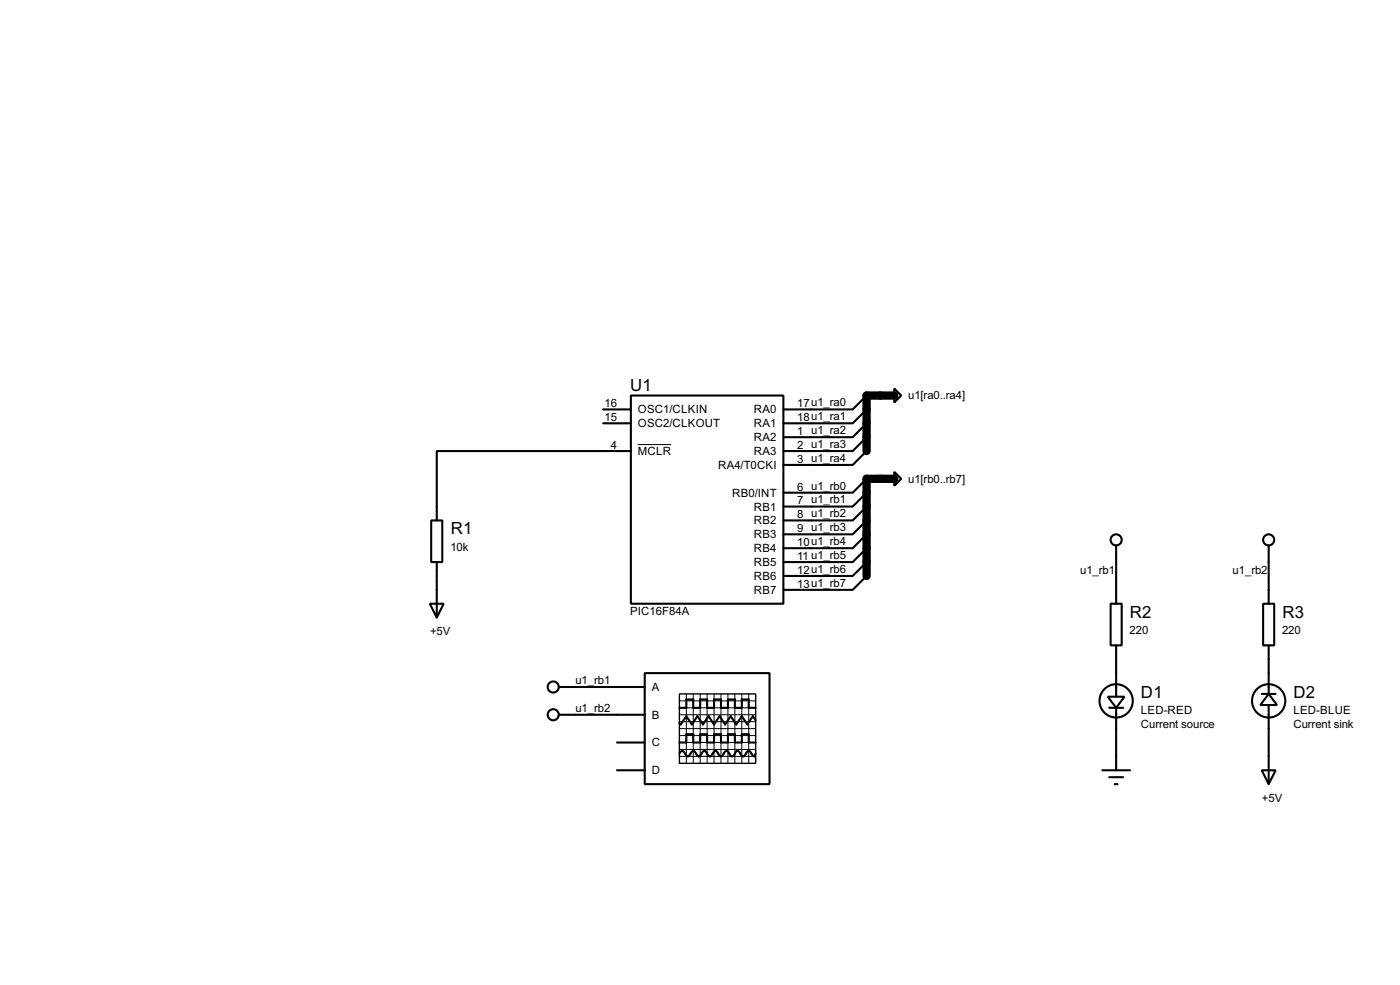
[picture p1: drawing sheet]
<svg xmlns="http://www.w3.org/2000/svg" width="256mm" height="180mm" viewBox="0 0 256 180" stroke-linecap="round" stroke-linejoin="round" font-family="sans-serif">
<path d="M163.8 72.4h-5.1v10.1M163.8 87.6h-5.1v17.8" fill="none" stroke="#000" stroke-width="1.5"/>
<g fill="none" stroke="#000" stroke-width=".38">
<path d="M110.5 74.9h5.1M110.5 77.5h5.1M115.6 72.4h27.9v38.1h-27.9zM158.7 77.5l-2.5 2.5h-12.7M158.7 74.9l-2.5 2.6h-12.7M158.7 72.4l-2.5 2.5h-12.7M163.8 71.1l1.3 1.3-1.3 1.3zM79 95.2h2v7.7h-2zM115.6 82.5h-35.6v12.7M158.7 97.8l-2.5 2.5h-12.7M158.7 95.2l-2.5 2.6h-12.7M158.7 92.7l-2.5 2.5h-12.7"/>
<path d="M158.7 90.2l-2.5 2.5h-12.7M158.7 87.6l-2.5 2.6h-12.7M158.7 82.5l-2.5 2.6h-12.7M158.7 80l-2.5 2.5h-12.7M163.8 86.4l1.3 1.2-1.3 1.3zM204.5 99.8v10.7M232.4 99.8v10.7M78.7 110.5h2.6l-1.3 2.5zM80 102.9v10.1M158.7 105.4l-2.5 2.5h-12.7M158.7 102.9l-2.5 2.5h-12.7M158.7 100.3l-2.5 2.6h-12.7"/>
<path d="M203.5 110.5h2v7.6h-2zM204.5 118.1v9.4M231.4 110.5h2v7.6h-2zM232.4 118.1v8.9M102.4 125.7h15.7M102.4 130.8h15.7M113 135.9h5.1M118.1 123.2h22.9v20.3h-22.9zM124.5 137.9l.5-.5 .2 .1 .5 .8 .3 .1 .2-.1 .6-.8 .2-.1 .3 .1 .5 .8 .2 .1 .3-.1 .5-.8 .2-.1 .3 .1 .5 .8 .2 .1 .3-.1 .5-.8 .3-.1 .2 .1 .5 .8 .3 .1 .2-.1 .5-.8 .3-.1 .2 .1 .5 .8 .3 .1 .3-.1 .5-.8 .2-.1 .3 .1 .5 .8 .2 .1 .3-.1 .5-.8 .3-.1 .2 .1 .5 .8 .3 .1 .2-.5M124.5 129.5h1.2v-1.5h1.3v1.5h1.3v-1.5h1.2v1.5h1.3v-1.5h1.3v1.5h1.2v-1.5h1.3v1.5h1.3v-1.5h1.3v1.5h1.2M124.5 135.9h1.2v-1.5h1.3v1.5h1.3v-1.5h1.2v1.5h1.3v-1.5h1.3v1.5h1.2v-1.5h1.3v1.5h1.3v-1.5h1.3v1.5h1.2M138.4 131.8l-.5-.7-1 1.5-1-1.5-1 1.5-1-1.5-1.1 1.5-1-1.5-1 1.5-1-1.5-1 1.5-1-1.5-1.1 1.5-1-1.5-1 1.5-.2-.3"/>
<path d="M202.9 127.5h3.1l-1.5 2zM203.2 129.5h2.5M204.5 129.5v11.5M231.1 127h2.6M232.4 127l1.5 2h-3zM232.4 129v14.5M113 141h5.1M201.9 141h5.1M203.2 142.2h2.5M204.2 143.5h.5M231.1 141h2.6l-1.3 2.5z"/>
<circle cx="204.5" cy="98.8" r="1.02"/>
<circle cx="232.4" cy="98.8" r="1.02"/>
<circle cx="101.3" cy="130.8" r="1.02"/>
<circle cx="101.3" cy="125.7" r="1.02"/>
<circle cx="204.5" cy="128.3" r="3"/>
<circle cx="232.4" cy="128.3" r="3"/>
</g>
<g fill="none" stroke="#000" stroke-width=".18">
<path d="M116.8 81.4h6.1M124.5 130.8h13.9M124.5 128.3h13.9M124.5 129.5h13.9M124.5 132.1h13.9M124.5 134.6h13.9M124.5 135.9h13.9M124.5 137.2h13.9M124.5 138.4h13.9M124.5 133.3h13.9M125.7 127v12.7M127 127v12.7"/>
<path d="M128.3 127v12.7M129.5 127v12.7M130.8 127v12.7M132.1 127v12.7M133.3 127v12.7M134.6 127v12.7M135.9 127v12.7M137.2 127v12.7"/>
</g>
<path d="M124.5 127h13.9v12.7h-13.9z" fill="none" stroke="#000" stroke-width=".25"/>
<g font-size="3.4">
<text x="115.5" y="71.6">U1</text>
<text x="82.6" y="97.8">R1</text>
<text x="207" y="113">R2</text>
<text x="234.9" y="113">R3</text>
<text x="209" y="127.8">D1</text>
<text x="237" y="127.8">D2</text>
</g>
<g font-size="2.3">
<text x="110.7" y="74.5">16</text>
<text x="110.7" y="77.1">15</text>
<text x="116.9" y="75.6">OSC1/CLKIN</text>
<text x="138.1" y="75.6">RA0</text>
<text x="146" y="74.5">17u1_ra0</text>
<text x="146" y="77.1">18u1_ra1</text>
<text x="166.4" y="73.1">u1[ra0..ra4]</text>
<text x="111.9" y="82.2">4</text>
<text x="116.9" y="78.2">OSC2/CLKOUT</text>
<text x="116.9" y="83.3">MCLR</text>
<text x="138.1" y="78.2">RA1</text>
<text x="138.1" y="80.7">RA2</text>
<text x="138.1" y="83.3">RA3</text>
<text x="146" y="79.6">1 u1_ra2</text>
<text x="146" y="82.2">2 u1_ra3</text>
<text x="131.6" y="85.8">RA4/T0CKI</text>
<text x="146" y="89.8">6 u1_rb0</text>
<text x="146" y="84.7">3 u1_ra4</text>
<text x="166.4" y="88.3">u1[rb0..rb7]</text>
<text x="134.1" y="90.9">RB0/INT</text>
<text x="138.1" y="93.4">RB1</text>
<text x="138.1" y="96">RB2</text>
<text x="146" y="92.3">7 u1_rb1</text>
<text x="146" y="94.9">8 u1_rb2</text>
<text x="82.5" y="100.8">10k</text>
<text x="138.1" y="98.5">RB3</text>
<text x="138.1" y="101">RB4</text>
<text x="146" y="97.4">9 u1_rb3</text>
<text x="146" y="99.9">10u1_rb4</text>
<text x="138.1" y="103.6">RB5</text>
<text x="138.1" y="106.1">RB6</text>
<text x="146" y="102.5">11 u1_rb5</text>
<text x="146" y="105">12u1_rb6</text>
<text x="146" y="107.6">13u1_rb7</text>
<text x="197.9" y="105">u1_rb1</text>
<text x="225.8" y="105">u1_rb2</text>
<text x="115.4" y="112.6">PIC16F84A</text>
<text x="138.1" y="108.7">RB7</text>
<text x="78.8" y="116.3">+5V</text>
<text x="206.9" y="116">220</text>
<text x="234.9" y="116">220</text>
<text x="105.4" y="125.1">u1_rb1</text>
<text x="105.4" y="130.2">u1_rb2</text>
<text x="119.4" y="126.4">A</text>
<text x="119.4" y="131.5">B</text>
<text x="209" y="130.7">LED-RED</text>
<text x="236.9" y="130.7">LED-BLUE</text>
<text x="119.4" y="136.6">C</text>
<text x="209" y="133.3">Current source</text>
<text x="236.9" y="133.3">Current sink</text>
<text x="119.4" y="141.7">D</text>
<text x="231.2" y="146.8">+5V</text>
</g>
</svg>
